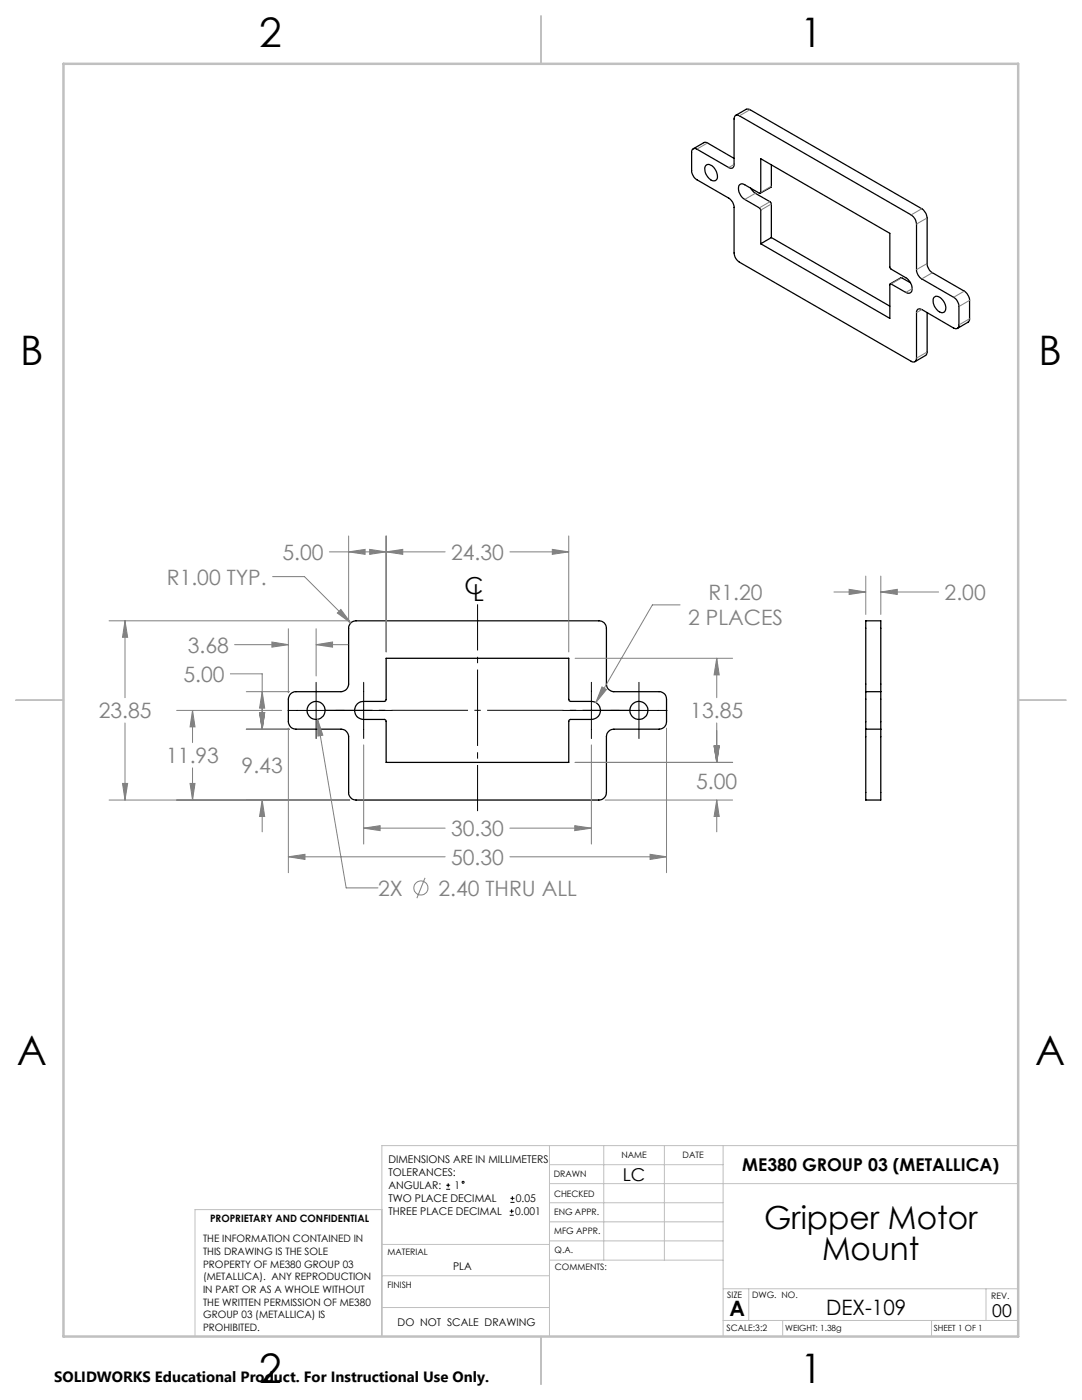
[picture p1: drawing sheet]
<svg xmlns="http://www.w3.org/2000/svg" width="216mm" height="279mm" viewBox="0 0 216 279" stroke-linecap="round" stroke-linejoin="round" font-family="sans-serif">
<g fill="none" stroke="#000" stroke-width=".25">
<path d="M138.2 29.8l.3-.2 .6 .2 6.3 3.6a.64 .64 0 0 0 .8 .1 .64 .64 0 0 0 .3-.7v-9.1a.65 .65 0 0 1 .3-.7 .65 .65 0 0 1 .7 .1l34.3 19.8a2.33 2.33 0 0 1 1.1 1.8v9.1a2.23 2.23 0 0 0 1 1.9l6.4 3.6a2.33 2.33 0 0 1 1 1.9v3.6a.65 .65 0 0 1-.3 .7 .65 .65 0 0 1-.7 0l-6.4-3.7a.64 .64 0 0 0-.7-.1 .64 .64 0 0 0-.3 .7v9.1a.65 .65 0 0 1-.3 .7 .65 .65 0 0 1-.8-.1l-34.3-19.8a2.33 2.33 0 0 1-1-1.8v-9.1a2.23 2.23 0 0 0-1.1-1.9l-6.3-3.6a2.34 2.34 0 0 1-1.1-1.9v-3.8zM138.3 29.7l2.3-1.3h.4l5.5 3.2M140.8 33.1a1.17 1.17 0 0 1 1.8 .6 1.68 1.68 0 0 1 .1 2.4 2.13 2.13 0 0 1-2-2.2v-.5zM146.8 23l2.1-1.2 .8 .1 34.2 19.8a2.49 2.49 0 0 1 1.1 1.8v9.1a2.33 2.33 0 0 0 1.1 1.8l6.3 3.7a2.49 2.49 0 0 1 1.1 1.8l-.1 4.1-.3 .3-2.1 1.2M149.8 37.5l.7 .9 3.2 1.9 .2 .2v6.9M151.8 31.7l25.8 14.9v7l3.1 1.8a2.24 2.24 0 0 1 1.1 2.9l-.4 .2h-.4l-3.4-1.8v6.8l-25.8-14.9v-6.8l-.2-.3-3-1.7a2.25 2.25 0 0 1-1-2.9l.3-.2 .5 .1 3.1 1.8 .3-.1zM153.9 32.9v4.4l-2.2 1.3M153.9 47.4l-2.1 1.2M153.9 47.4l23.7 13.7M181.7 56.4l-1.9-1-2.2 1.3M186.4 59.3a1.14 1.14 0 0 1 1.6 .5 2 2 0 0 1 .5 2.5 1.62 1.62 0 0 1-2.1-1.2l-.2-.9zM185 62.4v8.1l-.3 .4-2.1 1.3"/>
<path d="M70 124.3l.5-.3 .5-.1h48.5a1.45 1.45 0 0 1 1.5 1.5v11.1a1.51 1.51 0 0 0 1.5 1.5h9a1.45 1.45 0 0 1 1.5 1.5v4.5a1.45 1.45 0 0 1-1.5 1.5h-9a1.51 1.51 0 0 0-1.5 1.5v11.2a1.51 1.51 0 0 1-1.5 1.5h-48.5a1.51 1.51 0 0 1-1.4-1.5v-11.2a1.57 1.57 0 0 0-1.5-1.5h-9a1.51 1.51 0 0 1-1.6-1.5v-4.5a1.51 1.51 0 0 1 1.6-1.5h9a1.57 1.57 0 0 0 1.5-1.5v-11.4zM77 131.4h36.5v8.2l.1 .3 .2 .1h4.2a1.8 1.8 0 0 1 1.8 1.8 1.8 1.8 0 0 1-1.8 1.8h-4.2l-.3 .2v8.4h-36.5v-8.4l-.2-.2h-4.2a1.8 1.8 0 0 1-1.8-1.8 1.8 1.8 0 0 1 1.8-1.8h4.2l.1-.1 .1-.2zM172.8 138v7.5M172.8 138v-14.1h3v14.1M172.8 138h3M175.8 138v7.5M172.8 145.5v14.2h3v-14.2M172.8 145.5h3"/>
<circle cx="63.1" cy="141.8" r="1.8"/>
<circle cx="127.5" cy="141.8" r="1.8"/>
</g>
<g fill="none" stroke="#808080" stroke-width=".2" stroke-dasharray="6.3 1.3 1.3 1.3 1.3 1.3">
<path d="M141.2 28.5l-2.1 1.2M145.4 33.4l1.1-.6M149.7 21.9l-2.1 1.2M150.7 38.6l-2.1 1.2M151.8 38.4l2.1-1.2M151.5 41.5l2.2-1.3M153.9 40.7l-2.1 1.2M180 55.4l-2.2 1.3M181.8 42.9l2.1-1.2M182 57.6l-1.2 .7M182.9 53.8l2.1-1.2M185 43.5l-2.1 1.2"/>
<path d="M186.1 54.4l-2.2 1.2M190.3 59.3l2.1-1.2M193.5 59.9l-2.1 1.3M182.9 71.5l2.1-1.2M183.9 61.8l-1 .6M191.4 64.8l2.1-1.2"/>
</g>
<g fill="none" stroke="#808080" stroke-width=".2">
<path d="M54.4 115.1h6.3l9.3 9.2M65.7 110.1h23.1M69.6 110.1l3.2-.5v1zM69.6 107v17.1M73.8 109.6l3.2 .5-3.2 .5zM77 110.1l3.4-.5v1zM77 107v23.1M101.7 110.1h11.8M110.2 109.6l3.3 .5-3.3 .5zM113.5 107v23.1M166.4 118.1h6.4M169.4 117.6l3.4 .5-3.4 .5z"/>
<path d="M172.8 115v7.6M175.8 118.1l3.2-.5v1zM175.8 115v7.6M175.8 118.1h11.5M21.8 123.9h48M24.9 123.9l.6 3.3h-1.1zM24.9 123.9v15.3M46 134.5h6.3v11M46.8 128.7h10.7M49.1 138h8.7M52.3 138l.5 3.3h-1zM54.3 128.1l3.2 .6-3.2 .5z"/>
<path d="M57.5 125.5v12.8M63.1 128.7l3.3-.6v1.1zM63.1 125.5v9.4M63.1 128.7h6.3M67.3 122.3l.7-.7 2 2.7zM114.8 131.4h31.4M120.1 137.1l.9 .5-2.1 2.6zM135.7 120.7h-5.5l-11.3 19.5M143 131.4l.5 3.3h-1zM143 131.4v7.8M21.8 159.7h48M24.4 156.4h1.1l-.6 3.3z"/>
<path d="M24.9 144.3v15.4M35.2 141.8h21M37.9 156.4h1l-.5 3.3zM38.4 141.8l.5 3.3h-1zM38.4 141.8v6.4M38.4 153.2v6.5M49.1 145.5h8.7M51.8 142.2h1l-.5 3.3zM52.3 159.7l.5 3.2h-1zM52.3 159.7v6.3M57.5 145.3v28.9M63.4 143.5l1 3.2-1 .2z"/>
<path d="M63.4 143.5l5.7 33.7h6.3M72.6 148.7v19.8M114.8 152.2h31.4M118 148.7v19.8M120.8 159.7h25.4M133 145.3v28.9M142.5 148.9h1l-.5 3.3zM143 159.7l.5 3.2h-1zM143 144.3v7.9M143 159.7v6.3M57.5 171l3.4-.5v1zM57.5 171h31.3"/>
<path d="M72.6 165.3l3.2-.5v1zM72.6 165.3h16.2M84.8 175.2l-1.6 4M101.7 171h31.3M101.7 165.3h16.3M114.7 164.8l3.3 .5-3.3 .5zM129.7 170.5l3.3 .5-3.3 .5z"/>
<circle cx="84" cy="177.2" r="1.41"/>
</g>
<g fill="none" stroke="#000" stroke-width=".2">
<path d="M63.1 136.2v11.2M72.6 136.2v11.2M118 136.2v11.2M127.5 136.2v11.2M57.5 141.8h20.7M112.4 141.8h20.7M89 237.3h.8M89 236.5h.8M89.4 236.1v.9M101.8 240h.9M101.8 239.1h.9M102.2 238.7v.8"/>
<path d="M101.7 242.5h.8M101.7 241.7h.8M102.1 241.3v.8"/>
<circle cx="92.4" cy="235.9" r=".2"/>
</g>
<path d="M95.3 161.9v-41.3" fill="none" stroke="#000" stroke-width=".2" stroke-dasharray="15.2 1.3 1.3 1.3" stroke-dashoffset="6" stroke-linecap="butt"/>
<path d="M125.9 141.8h-61.2" fill="none" stroke="#000" stroke-width=".2" stroke-dasharray="15.2 1.3 1.3 1.3" stroke-dashoffset="5.6" stroke-linecap="butt"/>
<g fill="none" stroke="#c0c0c0" stroke-width=".2">
<path d="M109.6 228.6v38.1M109.6 232.4h34.7M109.6 236.2h93.6M120.5 228.6v22.9M132.6 228.6v22.9M144.3 228.6v38.1M203.2 228.6h-127v38.1M76.2 254.6h33.4M76.2 248.4h33.4M76.2 241.4h-37.3v25.3M109.6 251.5h34.7M109.6 240h34.7"/>
<path d="M109.6 243.8h34.7M109.6 247.7h34.7M144.3 257.2h58.9M149.4 257.2v6.3M196.7 257.2v6.3M76.2 260.9h33.4M144.3 263.5h58.9M156.2 263.5v3.2M185.9 263.5v3.2"/>
</g>
<path d="M108 3.2v9.5M3.1 139.7h9.6M203.2 139.7h9.5M108 266.7v9.6" fill="none" stroke="#c0c0c0" stroke-width=".25"/>
<path d="M12.7 12.7h190.5v254h-190.5z" fill="none" stroke="#c0c0c0" stroke-width=".5"/>
<path d="M24.4 156.4h1.1l-.6 3.3zM24.9 123.9l.6 3.3h-1.1zM52.3 159.7l.5 3.2h-1zM51.8 142.2h1l-.5 3.3zM142.5 148.9h1l-.5 3.3zM143 131.4l.5 3.3h-1zM51.8 142.2h1l-.5 3.3zM52.3 138l.5 3.3h-1zM63.4 143.5v3.4l1-.2zM143 159.7l.5 3.2h-1zM142.5 148.9h1l-.5 3.3zM120.1 137.1l-1.2 3.1 2.1-2.6zM68 121.6l-.7 .7 2.7 2zM57.5 171l3.4-.5v1zM129.7 170.5l3.3 .5-3.3 .5zM77 110.1l3.4-.5v1zM110.2 109.6l3.3 .5-3.3 .5zM69.6 110.1l3.2-.5v1zM73.8 109.6l3.2 .5-3.2 .5zM72.6 165.3l3.2-.5v1zM114.7 164.8l3.3 .5-3.3 .5zM54.3 128.1l3.2 .6-3.2 .5zM63.1 128.7l3.3-.6v1.1zM37.9 156.4h1l-.5 3.3zM38.4 141.8l.5 3.3h-1zM169.4 117.6l3.4 .5-3.4 .5zM175.8 118.1l3.2-.5v1z" fill="#808080"/>
<g font-size="8.1">
<text x="51.7" y="9.3">2</text>
<text x="159.7" y="9.3">1</text>
<text x="4" y="72.8">B</text>
<text x="207.2" y="72.8">B</text>
<text x="3.3" y="212.5">A</text>
<text x="206.5" y="212.5">A</text>
<text x="51.7" y="276">2</text>
<text x="159.7" y="276">1</text>
</g>
<g font-size="6.3">
<text x="152.5" y="245.4">Gripper Motor</text>
<text x="164" y="251.4">Mount</text>
</g>
<g font-size="4.7">
<text x="92.7" y="118.6">C</text>
<text x="94.4" y="119.9">L</text>
</g>
<g font-size="4.2" fill="#808080">
<text x="56.4" y="111.7">5.00</text>
<text x="90" y="111.7">24.30</text>
<text x="33.3" y="116.7">R1.00 TYP.</text>
<text x="141.4" y="119.8">R1.20</text>
<text x="188.5" y="119.7">2.00</text>
<text x="137.3" y="124.8">2 PLACES</text>
<text x="37.5" y="130.2">3.68</text>
<text x="36.6" y="136.1">5.00</text>
<text x="19.7" y="143.4">23.85</text>
<text x="137.7" y="143.4">13.85</text>
<text x="33.2" y="152.3">11.93</text>
<text x="48.2" y="154.2">9.43</text>
<text x="138.9" y="157.5">5.00</text>
<text x="90" y="166.9">30.30</text>
<text x="90" y="172.6">50.30</text>
<text x="75.4" y="178.8">2X</text>
<text x="87.5" y="178.8">2.40 THRU ALL</text>
</g>
<g font-size="4.2">
<text x="145.6" y="262.7">A</text>
<text x="164.9" y="262.4">DEX-109</text>
</g>
<g font-size="3.5">
<text x="148.1" y="233.6">ME380 GROUP 03 (METALLICA)</text>
<text x="124.3" y="235.6">LC</text>
<text x="198" y="262.8">00</text>
</g>
<text font-size="3" x="10.8" y="275.7">SOLIDWORKS Educational Product. For Instructional Use Only.</text>
<g font-size="2.1">
<text x="77.5" y="232.2">DIMENSIONS ARE IN MILLIMETERS</text>
<text x="77.5" y="234.7">TOLERANCES:</text>
<text x="77.5" y="237.3">ANGULAR:</text>
<text x="77.5" y="239.9">TWO PLACE DECIMAL</text>
<text x="90.7" y="237.3">1</text>
<text x="102.9" y="239.9">0.05</text>
<text x="77.5" y="242.5">THREE PLACE DECIMAL</text>
<text x="102.8" y="242.5">0.001</text>
<text x="90.4" y="253.4">PLA</text>
<text x="79.3" y="264.6">DO NOT SCALE DRAWING</text>
</g>
<g font-size="2">
<text x="41.9" y="244">PROPRIETARY AND CONFIDENTIAL</text>
<text x="40.5" y="248">THE INFORMATION CONTAINED IN</text>
<text x="40.5" y="250.5">THIS DRAWING IS THE SOLE</text>
<text x="40.5" y="253">PROPERTY OF ME380 GROUP 03</text>
<text x="40.5" y="255.5">(METALLICA). ANY REPRODUCTION</text>
<text x="40.5" y="258.1">IN PART OR AS A WHOLE WITHOUT</text>
<text x="40.5" y="260.6">THE WRITTEN PERMISSION OF ME380</text>
<text x="40.5" y="263.1">GROUP 03 (METALLICA) IS</text>
<text x="40.5" y="265.6">PROHIBITED.</text>
</g>
<g font-size="1.8">
<text x="124" y="231.1">NAME</text>
<text x="136.2" y="231.1">DATE</text>
<text x="110.5" y="234.8">DRAWN</text>
<text x="110.5" y="238.9">CHECKED</text>
<text x="110.6" y="242.5">ENG APPR.</text>
<text x="77.3" y="250.5">MATERIAL</text>
<text x="110.6" y="246.3">MFG APPR.</text>
<text x="110.7" y="250">Q.A.</text>
<text x="77.3" y="257">FINISH</text>
<text x="110.7" y="253.5">COMMENTS:</text>
<text x="145.1" y="259">SIZE</text>
<text x="150.1" y="259.1">DWG. NO.</text>
<text x="197.8" y="259.2">REV.</text>
<text x="145" y="265.7">SCALE:3:2</text>
</g>
<g font-size="1.7">
<text x="156.7" y="265.7">WEIGHT: 1.38g</text>
<text x="186.3" y="265.7">SHEET 1 OF 1</text>
</g>
</svg>
